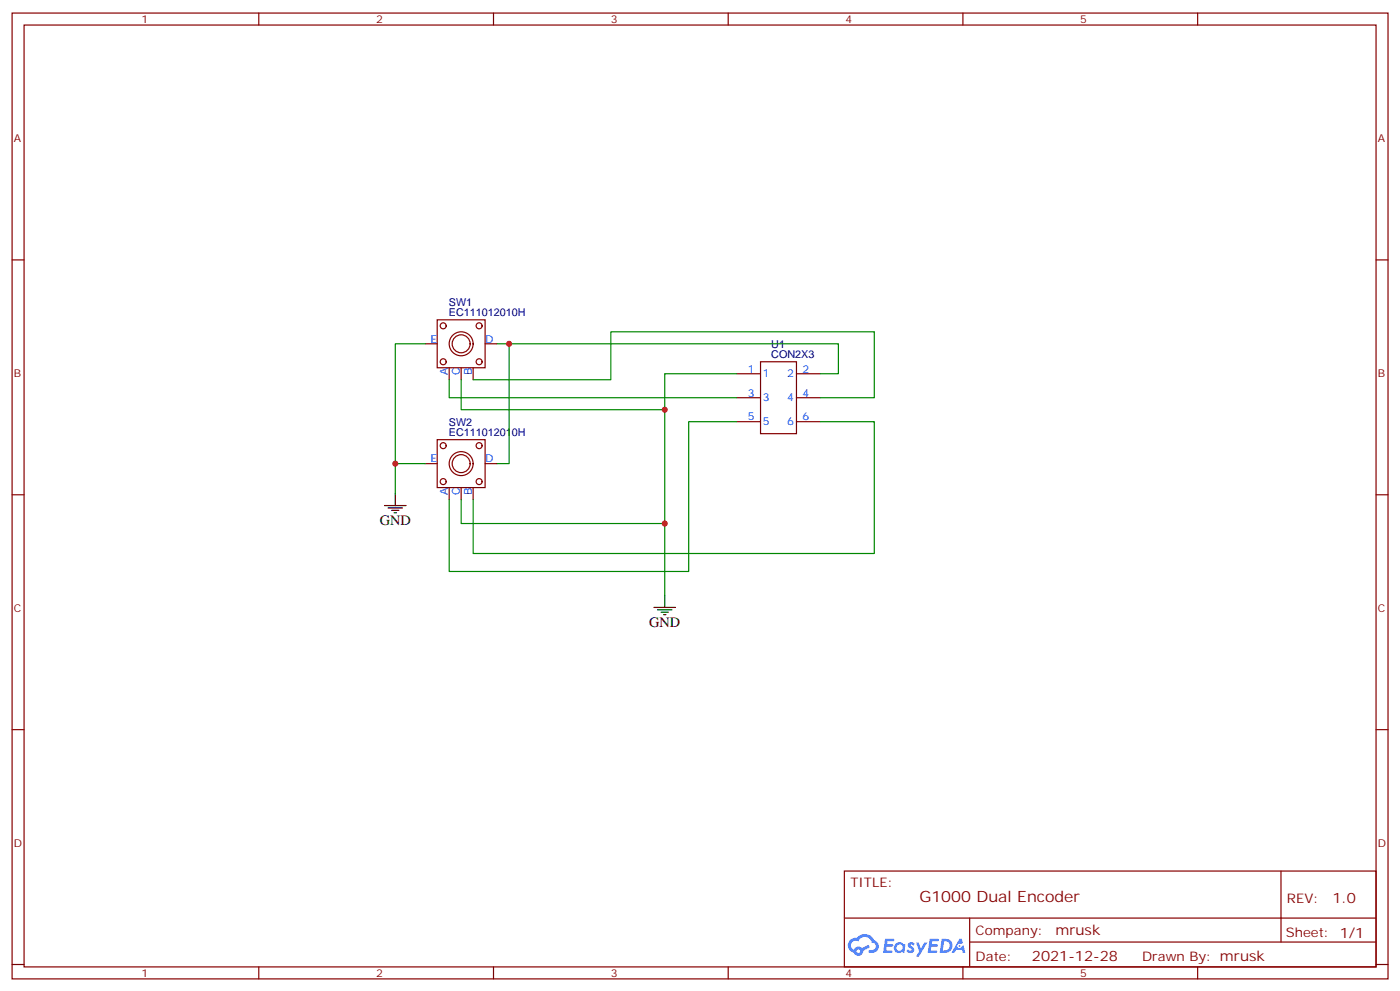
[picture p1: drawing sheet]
<svg xmlns="http://www.w3.org/2000/svg" width="412mm" height="292mm" viewBox="0 0 412 292" stroke-linecap="round" stroke-linejoin="round" font-family="sans-serif">
<g fill="none" stroke="#870000" stroke-width=".35">
<path d="M3.6 3.8h405.3v284.4h-405.3zM7.1 7.4h398.3v277.3h-398.3zM76.2 3.8v3.6M145.4 3.8v3.6M214.5 3.8v3.6M283.7 3.8v3.6M352.8 3.8v3.6M3.6 76.5h3.5M405.4 76.5h3.5M3.6 145.7h3.5M405.4 145.7h3.5M3.6 214.8h3.5"/>
<path d="M405.4 214.8h3.5M248.7 256.4h156.7v28.3h-156.7zM377.4 256.5v20.8M248.8 270.3h156.4M285.7 277.3h119.5M285.7 270.3v14.1M3.6 284h3.5M76.2 284.7v3.5M145.4 284.7v3.5M214.5 284.7v3.5M283.7 284.7v3.5M352.8 284.7v3.5"/>
<path d="M405.4 284h3.5"/>
</g>
<g fill="#5487ff">
<path d="M267.7 277.6a1.22 1.22 0 0 1 1.7 .3l-.3 .6a.47 .47 0 0 0-.4-.5 .47 .47 0 0 0-.5 .2l.2 .3a1.14 1.14 0 0 1 .7 1.7 1.14 1.14 0 0 1-1.9 0l-.2-.2 .5-.5 .7 .4a.29 .29 0 0 0 .4-.3 .29 .29 0 0 0-.3-.3 1.04 1.04 0 0 1-.6-1.7z"/>
<path d="M260.7 276.4h2.4l.3 .1-.1 .5-1.8 .1-.2 .9h1.6l.3 .3-.4 .4h-1.6l-.1 1.1h1.7l.2 .4-.2 .3h-2.7z"/>
<path d="M273.9 276.4h2.3l.4 .1-.2 .5-1.8 .1-.1 .9h1.5l.3 .3-.4 .4h-1.5l-.2 1.1h1.7l.2 .4-.2 .3h-2.6z"/>
<path d="M282.6 276.4h.7l.4 1.2-.6 .3a.69 .69 0 0 0-1.1 .3 .69 .69 0 0 0 .5 1 .69 .69 0 0 0 .9-.6l.4-.3 .6 2.2h-.8l-.2-.9h-1.7l-.5 .9h-.9z"/>
<path d="M269.9 277.4h.7l.7 1.9 1.1-1.9h.8l-2.5 4.2h-.9l1-1.5z"/>
<path d="M277.4 276.4l-.6 4.1h1.4a2.11 2.11 0 0 0 2.4-2.1 2.11 2.11 0 0 0-2.5-2zM278.1 277.1a1.39 1.39 0 0 1 1.7 1.4 1.39 1.39 0 0 1-1.8 1.3h-.2z"/>
<path d="M263.7 278a1.54 1.54 0 0 0 0 2.1 1.54 1.54 0 0 0 2.1 .2l.6 .2 .3-2.3-.1-.2-.5-.1a1.49 1.49 0 0 0-2.4 .1zM264 279a.95 .95 0 0 1 1.9 0 .95 .95 0 0 1-1.9 0z"/>
<path d="M250.4 276.7a2.18 2.18 0 0 0 1.1 3.8 1.44 1.44 0 0 0 1.7 .9 1.44 1.44 0 0 0 1.1-1.5l2-1-.4-.7-1.9 .9a1.47 1.47 0 0 0-2.5 .5 1.39 1.39 0 0 1-.6-2 1.39 1.39 0 0 1 2-.5 2.12 2.12 0 0 1 2.1-1.3 2.12 2.12 0 0 1 1.9 1.7 1.14 1.14 0 0 1 1.1 1.4 1.14 1.14 0 0 1-1.6 .8 .43 .43 0 0 0-.6 .3 .43 .43 0 0 0 .4 .5 1.98 1.98 0 0 0 2.6-1.2 1.98 1.98 0 0 0-1.3-2.5 3.1 3.1 0 0 0-5.2-.7l-.9 .1zM252.3 280a.55 .55 0 0 1 1.1 0 .55 .55 0 0 1-1.1 0z"/>
<circle cx="282.7" cy="278.5" r=".26"/>
</g>
<g fill="none" stroke="#870000" stroke-width=".35">
<path d="M128.8 94.2h14.1v14.1h-14.1zM125.3 101.2h3.5M132.3 108.3v3.5M135.9 108.3v3.5M139.4 108.3v3.5M142.9 101.2h3.5M217 117.1h7M217 110h7M224 106.5h10.6v21.2h-10.6zM234.6 117.1h7.1M234.6 110h7.1M125.3 136.5h3.5"/>
<path d="M128.8 129.4h14.1v14.1h-14.1zM142.9 136.5h3.5M217 124.1h7M234.6 124.1h7.1M132.3 143.5v3.6M135.9 143.5v3.6M139.4 143.5v3.6"/>
<circle cx="130.6" cy="95.9" r=".88"/>
<circle cx="141.1" cy="95.9" r=".88"/>
<circle cx="130.6" cy="106.5" r=".88"/>
<circle cx="135.9" cy="101.2" r="3.5"/>
<circle cx="135.9" cy="101.2" r="2.65"/>
<circle cx="141.1" cy="106.5" r=".88"/>
<circle cx="130.6" cy="131.2" r=".88"/>
<circle cx="135.9" cy="136.5" r="3.5"/>
<circle cx="135.9" cy="136.5" r="2.65"/>
<circle cx="141.1" cy="131.2" r=".88"/>
<circle cx="130.6" cy="141.8" r=".88"/>
<circle cx="141.1" cy="141.8" r=".88"/>
</g>
<path d="M113.3 148.8h6.3M114.3 149.5h4.3M115.4 150.2h2.1M116.1 151h.7M116.5 145.3v3.5M192.7 178.8h6.3M193.7 179.5h4.2M195.8 175.3v3.5M194.8 180.2h2.1M195.5 180.9h.7" fill="none" stroke="#000" stroke-width=".35"/>
<path d="M125.3 101.2h-8.8v35.3h8.8M132.3 111.8v5.3h84.7M135.9 111.8v8.8h59.9M139.4 111.8h40.6v-14.1h77.6v19.4h-15.9M146.4 101.2h100.6v8.8h-5.3M150 101.2v35.3h-3.6M217 110h-21.2v65.3M116.5 136.5v8.8M217 124.1h-14.1v44.1h-70.6v-21.1M241.7 124.1h15.9v38.8h-118.2v-15.8M135.9 147.1v7h59.9" fill="none" stroke="#008700" stroke-width=".35"/>
<g fill="#c00">
<circle cx="195.8" cy="120.6" r=".88"/>
<circle cx="116.5" cy="136.5" r=".88"/>
<circle cx="195.8" cy="154.1" r=".88"/>
<circle cx="150" cy="101.2" r=".88"/>
</g>
<text font-size="4.6" fill="#800" x="270.8" y="265.5">G1000 Dual Encoder</text>
<g font-size="4.2">
<text x="111.9" y="154.5">GND</text>
<text x="191.2" y="184.5">GND</text>
</g>
<g font-size="4.2" fill="#800">
<text x="392.5" y="265.7">1.0</text>
<text x="310.9" y="275.3">mrusk</text>
<text x="304" y="283.1">2021-12-28</text>
</g>
<g font-size="3.9" fill="#800">
<text x="250.5" y="261">TITLE:</text>
<text x="379.1" y="265.7">REV:</text>
<text x="287.4" y="275.2">Company:</text>
<text x="378.8" y="275.8">Sheet: 1/1</text>
<text x="287.4" y="282.9">Date:</text>
<text x="336.5" y="283">Drawn By: mrusk</text>
</g>
<g font-size="3.2" fill="#800">
<text x="41.7" y="6.8">1</text>
<text x="110.8" y="6.8">2</text>
<text x="180" y="6.8">3</text>
<text x="249.1" y="6.8">4</text>
<text x="318.2" y="6.8">5</text>
<text x="4.1" y="41.9">A</text>
<text x="405.9" y="41.9">A</text>
<text x="4.1" y="111.1">B</text>
<text x="405.9" y="111.1">B</text>
<text x="4.1" y="180.2">C</text>
<text x="405.9" y="180.2">C</text>
<text x="4.1" y="249.4">D</text>
<text x="405.9" y="249.4">D</text>
<text x="41.7" y="287.7">1</text>
<text x="110.8" y="287.7">2</text>
<text x="180" y="287.7">3</text>
<text x="249.1" y="287.7">4</text>
<text x="318.2" y="287.7">5</text>
</g>
<g font-size="3.2" fill="#000080">
<text x="132.3" y="93.1">EC111012010H</text>
<text x="132.3" y="90.2">SW1</text>
<text x="227.2" y="105.3">CON2X3</text>
<text x="227.2" y="102.4">U1</text>
<text x="132.3" y="125.4">SW2</text>
<text x="132.3" y="128.4">EC111012010H</text>
</g>
<g font-size="3.2" fill="#00f">
<text x="126.8" y="100.9">E</text>
<text x="142.9" y="100.9">D</text>
<text x="132" y="110.4" transform="rotate(-90 132 110.4)">A</text>
<text x="135.5" y="110.5" transform="rotate(-90 135.5 110.5)">C</text>
<text x="139" y="110.4" transform="rotate(-90 139 110.4)">B</text>
<text x="220.3" y="109.7">1</text>
<text x="224.8" y="111.1">1</text>
<text x="231.9" y="111.1">2</text>
<text x="236.4" y="109.7">2</text>
<text x="220.3" y="116.7">3</text>
<text x="224.8" y="118.1">3</text>
<text x="231.9" y="118.1">4</text>
<text x="236.4" y="116.7">4</text>
<text x="220.3" y="123.8">5</text>
<text x="224.8" y="125.2">5</text>
<text x="231.9" y="125.2">6</text>
<text x="236.4" y="123.8">6</text>
<text x="126.8" y="136.1">E</text>
<text x="142.9" y="136.1">D</text>
<text x="132" y="145.7" transform="rotate(-90 132 145.7)">A</text>
<text x="135.5" y="145.8" transform="rotate(-90 135.5 145.8)">C</text>
<text x="139" y="145.7" transform="rotate(-90 139 145.7)">B</text>
</g>
</svg>
